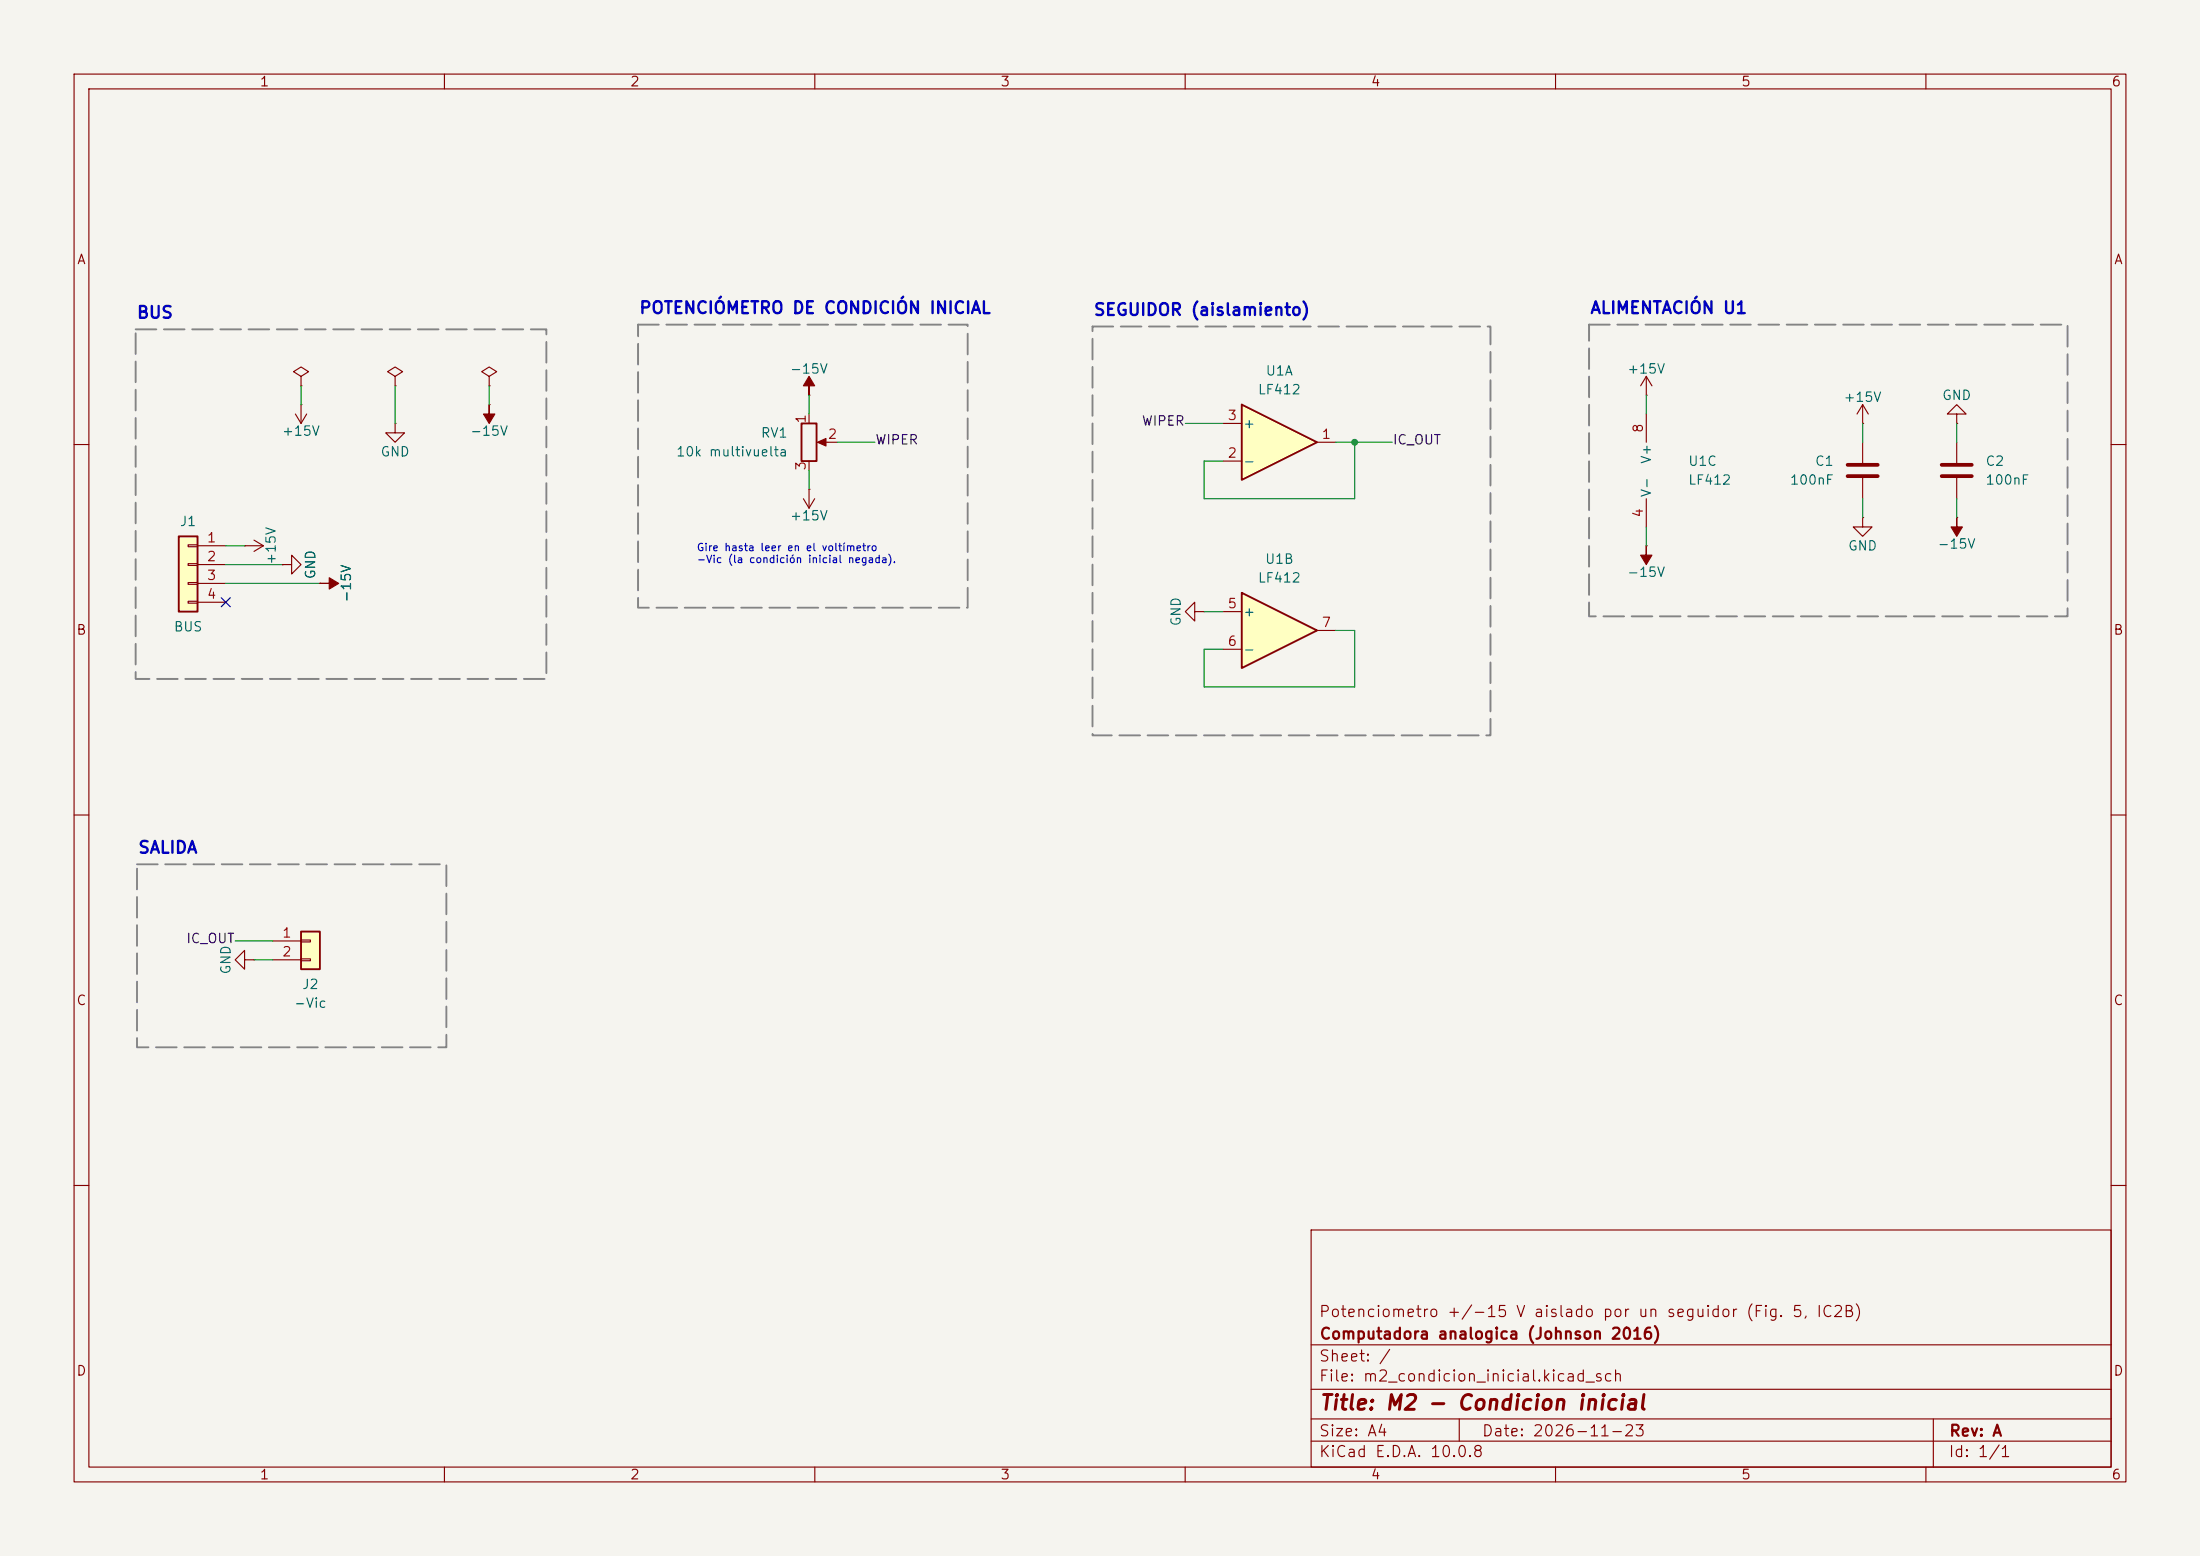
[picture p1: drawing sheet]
<svg xmlns="http://www.w3.org/2000/svg" width="297mm" height="210mm" viewBox="0 0 297 210" stroke-linecap="round" stroke-linejoin="round" font-family="sans-serif">
<path d="M0 0h297v210h-297z" fill="#f5f4ef" stroke="#f5f4ef" stroke-width=".14"/>
<g fill="none" stroke="#840000" stroke-width=".15">
<path d="M10 10h277v190h-277zM12 12h273v186h-273zM60 10v2M110 10v2M160 10v2M210 10v2M260 10v2M39.9 55.9l.7 1.3M40.6 54.6h.1M40.6 54.6v2.6M41.4 55.9l-.8 1.3M109.2 53.3h.1"/>
<path d="M109.2 55.9v1.3M110.7 59.7h2.3M222.2 55.9v3.8M251.5 57.2h.1M251.5 54.6l-.8 1.3M251.5 54.6l.7 1.3M251.5 54.6v2.6M251.5 59.7v2.8M264.2 55.9h1.2l-1.2-1.3-1.3 1.3h1.3v1.3M264.2 57.2h.1M264.2 59.7v2.8M10 60h2"/>
<path d="M108.5 67.3l.7 1.3M109.2 66h.1M109.2 62.2v1.3M109.2 66v2.6M110 67.3l-.8 1.3M222.2 73.7h.1M222.2 67.3v3.8M251.5 69.9v1.2h1.2l-1.2 1.3-1.3-1.3h1.3M251.5 69.9h.1M251.5 64.5v2.8M264.2 69.9h.1M264.2 64.5v2.8"/>
<path d="M285 60h2M10 110h2M285 110h2M10 160h2M177 166h108v32h-108zM285 160h2M60 198v2M110 198v2M160 198v2M177 194.5h108M177 191.5h108M177 187.5h108"/>
<path d="M177 181.5h108M197 191.5v3M210 198v2M260 198v2M261 191.5v6.5"/>
</g>
<g fill="#840000" stroke="#840000" stroke-width=".15">
<path d="M222.2 73.7v1.2h.8l-.8 1.3-.7-1.3h.7z"/>
<path d="M264.2 69.9v1.2h.7l-.7 1.3-.8-1.3h.8z"/>
<path d="M109.2 50.8l.8 1.3h-.8v1.2v-1.2h-.7z"/>
<path d="M110.4 59.7l1.1-.5v1z"/>
</g>
<path d="M249.4 62.7h4.1M249.4 64.3h4.1M262.1 62.7h4.1M262.1 64.3h4.1" fill="none" stroke="#840000" stroke-width=".51"/>
<path d="M108.2 57.2h2v5h-2z" fill="none" stroke="#840000" stroke-width=".25"/>
<path d="M167.6 54.6l10.2 5.1-10.2 5.1z" fill="#ffffc2"/>
<path d="M167.6 54.6l10.2 5.1-10.2 5.1z" fill="none" stroke="#840000" stroke-width=".25"/>
<path d="M165.1 57.2h2.5M177.8 59.7h2.5M165.1 62.2h2.5" fill="none" stroke="#840000" stroke-width=".15"/>
<path d="M167.6 80l10.2 5.1-10.2 5.1z" fill="#ffffc2"/>
<path d="M167.6 80l10.2 5.1-10.2 5.1z" fill="none" stroke="#840000" stroke-width=".25"/>
<path d="M222.2 53.3h.1M222.2 50.8l-.7 1.3M222.2 50.8l.8 1.3M222.2 50.8v2.5M161.3 82.6v-1.3l-1.3 1.3 1.3 1.2v-1.2h1.3M162.6 82.6h.1M165.1 82.6h2.5M165.1 87.6h2.5M177.8 85.1h2.5" fill="none" stroke="#840000" stroke-width=".15"/>
<path d="M40.6 125.7h2.6v5.1h-2.6z" fill="#ffffc2"/>
<path d="M40.6 125.7h2.6v5.1h-2.6z" fill="none" stroke="#840000" stroke-width=".25"/>
<path d="M33 73.7h.1M33 73.7h2.6M34.3 72.9l1.3 .8M35.6 73.7l-1.3 .7M38.1 76.2h1.3v-1.3l1.2 1.3-1.2 1.3v-1.3M38.1 76.2h.1M33 129.5v-1.2l-1.3 1.2 1.3 1.3v-1.3h1.3M34.3 129.5h.1M36.8 127h3.8M36.8 129.5h3.8M40.6 126.9h1.3v.2h-1.3zM40.6 129.4h1.3v.3h-1.3z" fill="none" stroke="#840000" stroke-width=".15"/>
<path d="M24.1 72.4h2.6v10.2h-2.6z" fill="#ffffc2"/>
<path d="M24.1 72.4h2.6v10.2h-2.6z" fill="none" stroke="#840000" stroke-width=".25"/>
<g fill="none" stroke="#840000" stroke-width=".15">
<path d="M40.6 50.8l1.1-.6-1.1-.7-1 .7 1 .6v1.3M40.6 52.1h.1M53.3 57.2v1.2h1.3l-1.3 1.3-1.2-1.3h1.2M53.3 57.2h.1M53.3 50.8l1.1-.6-1.1-.7-1 .7 1 .6v1.3M53.3 52.1h.1M66 54.6h.1M66 50.8l1.1-.6-1.1-.7-1 .7 1 .6v1.3M66 52.1h.1M25.4 73.5h1.3v.3h-1.3zM25.4 76.1h1.3v.2h-1.3zM25.4 78.6h1.3v.3h-1.3z"/>
<path d="M26.7 73.7h3.8M26.7 76.2h3.8M26.7 78.7h3.8M38.1 76.2h.1M43.2 78.7h.1M25.4 81.2h1.3v.2h-1.3zM26.7 81.3h3.8"/>
</g>
<g fill="#840000" stroke="#840000" stroke-width=".15">
<path d="M43.2 78.7h1.2v-.7l1.3 .7-1.3 .8v-.8z"/>
<path d="M66 54.6v1.3h.8l-.8 1.3-.7-1.3h.7z"/>
</g>
<g fill="none" stroke="#009600" stroke-width=".15">
<path d="M40.6 52.1v2.5M53.3 52.1v5.1M66 52.1v2.5M109.2 53.3v2.6M113 59.7h5.1M160 57.2h5.1M180.3 59.7h7.7M182.9 59.7v7.6h-20.3v-5.1h2.5M222.2 53.3v2.6M251.5 57.2v2.5M264.2 57.2v2.5M30.5 76.2h7.6"/>
<path d="M30.5 73.7h2.5M30.5 78.7h12.7M109.2 63.5v2.5M222.2 71.1v2.6M251.5 67.3v2.6M264.2 67.3v2.6M162.6 82.6h2.5M180.3 85.1h2.6v7.6h-20.3v-5.1h2.5M31.7 127h5.1M34.3 129.5h2.5"/>
</g>
<path d="M29.9 80.7l1.2 1.2M31.1 80.7l-1.2 1.2" fill="none" stroke="#000084" stroke-width=".15"/>
<path d="M18.3 44.5h55.5v47.1h-55.5zM86.1 43.8h44.5v38.2h-44.5zM147.5 44.1h53.7v55.2h-53.7zM214.5 43.8h64.6v39.4h-64.6zM18.5 116.7h41.8v24.6h-41.8z" fill="none" stroke="#848484" stroke-width=".25" stroke-dasharray="2.8 1"/>
<circle cx="182.9" cy="59.7" r=".46" fill="#009600"/>
<text font-size="2" fill="#840000" x="178" y="190.8">Title: M2 - Condicion inicial</text>
<g font-size="1.6" fill="#0000c2">
<text x="18.4" y="43.4">BUS</text>
<text x="86.2" y="42.7">POTENCIÓMETRO DE CONDICIÓN INICIAL</text>
<text x="147.5" y="43">SEGUIDOR (aislamiento)</text>
<text x="214.6" y="42.7">ALIMENTACIÓN U1</text>
<text x="18.5" y="115.6">SALIDA</text>
</g>
<g font-size="1.5" fill="#840000">
<text x="178" y="178.1">Potenciometro +/-15 V aislado por un seguidor (Fig. 5, IC2B)</text>
<text x="178" y="184.1">Sheet: /</text>
<text x="178" y="181.1">Computadora analogica (Johnson 2016)</text>
<text x="178" y="186.8">File: m2_condicion_inicial.kicad_sch</text>
<text x="178" y="197">KiCad E.D.A. 10.0.8</text>
<text x="178" y="194.2">Size: A4</text>
<text x="200" y="194.2">Date: 2026-11-23</text>
<text x="263" y="197">Id: 1/1</text>
<text x="263" y="194.2">Rev: A</text>
</g>
<g font-size="1.3" fill="#840000">
<text x="35" y="12">1</text>
<text x="85" y="12">2</text>
<text x="135" y="12">3</text>
<text x="185" y="12">4</text>
<text x="235" y="12">5</text>
<text x="285" y="12">6</text>
<text x="10.3" y="36">A</text>
<text x="285.3" y="36">A</text>
<text x="10.2" y="86">B</text>
<text x="285.2" y="86">B</text>
<text x="10.2" y="136">C</text>
<text x="285.2" y="136">C</text>
<text x="10.2" y="186">D</text>
<text x="285.2" y="186">D</text>
<text x="35" y="200">1</text>
<text x="85" y="200">2</text>
<text x="135" y="200">3</text>
<text x="185" y="200">4</text>
<text x="235" y="200">5</text>
<text x="285" y="200">6</text>
</g>
<g font-size="1.3" fill="#006464">
<text x="106.6" y="50.7">-15V</text>
<text x="169.7" y="53.5">LF412</text>
<text x="170.8" y="51">U1A</text>
<text x="219.6" y="50.7">+15V</text>
<text x="38" y="59.1">+15V</text>
<text x="63.4" y="59.1">-15V</text>
<text x="102.6" y="59.4">RV1</text>
<text x="167.7" y="58.1">+</text>
<text x="248.8" y="54.6">+15V</text>
<text x="262.1" y="54.3">GND</text>
<text x="51.3" y="61.9">GND</text>
<text x="91.2" y="61.9">10k multivuelta</text>
<text x="167.7" y="63.2">-</text>
<text x="223.2" y="62.7" transform="rotate(-90 223.2 62.7)">V+</text>
<text x="227.8" y="63.2">U1C</text>
<text x="227.8" y="65.7">LF412</text>
<text x="241.5" y="65.7">100nF</text>
<text x="244.9" y="63.2">C1</text>
<text x="268" y="63.2">C2</text>
<text x="268" y="65.7">100nF</text>
<text x="24.2" y="71.3">J1</text>
<text x="106.6" y="70.6">+15V</text>
<text x="223.2" y="67.2" transform="rotate(-90 223.2 67.2)">V-</text>
<text x="37.5" y="76.3" transform="rotate(-90 37.5 76.3)">+15V</text>
<text x="170.7" y="76.4">U1B</text>
<text x="249.4" y="74.6">GND</text>
<text x="261.5" y="74.4">-15V</text>
<text x="42.9" y="78.3" transform="rotate(-90 42.9 78.3)">GND</text>
<text x="47.7" y="81.4" transform="rotate(-90 47.7 81.4)">-15V</text>
<text x="167.7" y="83.5">+</text>
<text x="169.7" y="78.9">LF412</text>
<text x="219.6" y="78.2">-15V</text>
<text x="23.4" y="85.5">BUS</text>
<text x="159.7" y="84.6" transform="rotate(-90 159.7 84.6)">GND</text>
<text x="167.7" y="88.6">-</text>
<text x="31.4" y="131.6" transform="rotate(-90 31.4 131.6)">GND</text>
<text x="39.6" y="136.3">-Vic</text>
<text x="40.7" y="133.8">J2</text>
</g>
<g font-size="1.3" fill="#a90000">
<text x="109.1" y="57.2" transform="rotate(-90 109.1 57.2)">1</text>
<text x="111.7" y="59.6">2</text>
<text x="165.6" y="57">3</text>
<text x="178.3" y="59.6">1</text>
<text x="222.1" y="58.5" transform="rotate(-90 222.1 58.5)">8</text>
<text x="109.1" y="63.6" transform="rotate(-90 109.1 63.6)">3</text>
<text x="165.6" y="62.1">2</text>
<text x="222.1" y="69.9" transform="rotate(-90 222.1 69.9)">4</text>
<text x="27.8" y="73.5">1</text>
<text x="27.8" y="76.1">2</text>
<text x="27.8" y="78.6">3</text>
<text x="27.8" y="81.1">4</text>
<text x="165.6" y="82.4">5</text>
<text x="165.6" y="87.5">6</text>
<text x="178.3" y="85">7</text>
<text x="38" y="126.9">1</text>
<text x="38" y="129.4">2</text>
</g>
<g font-size="1.3" fill="#0f0f0f">
<text x="154" y="57.8">WIPER</text>
<text x="118.1" y="60.3">WIPER</text>
<text x="187.9" y="60.3">IC_OUT</text>
<text x="25.1" y="127.6">IC_OUT</text>
</g>
<g font-size="1" fill="#0000c2">
<text x="94" y="74.6">Gire hasta leer en el voltímetro</text>
<text x="94" y="76.2">-Vic (la condición inicial negada).</text>
</g>
</svg>
